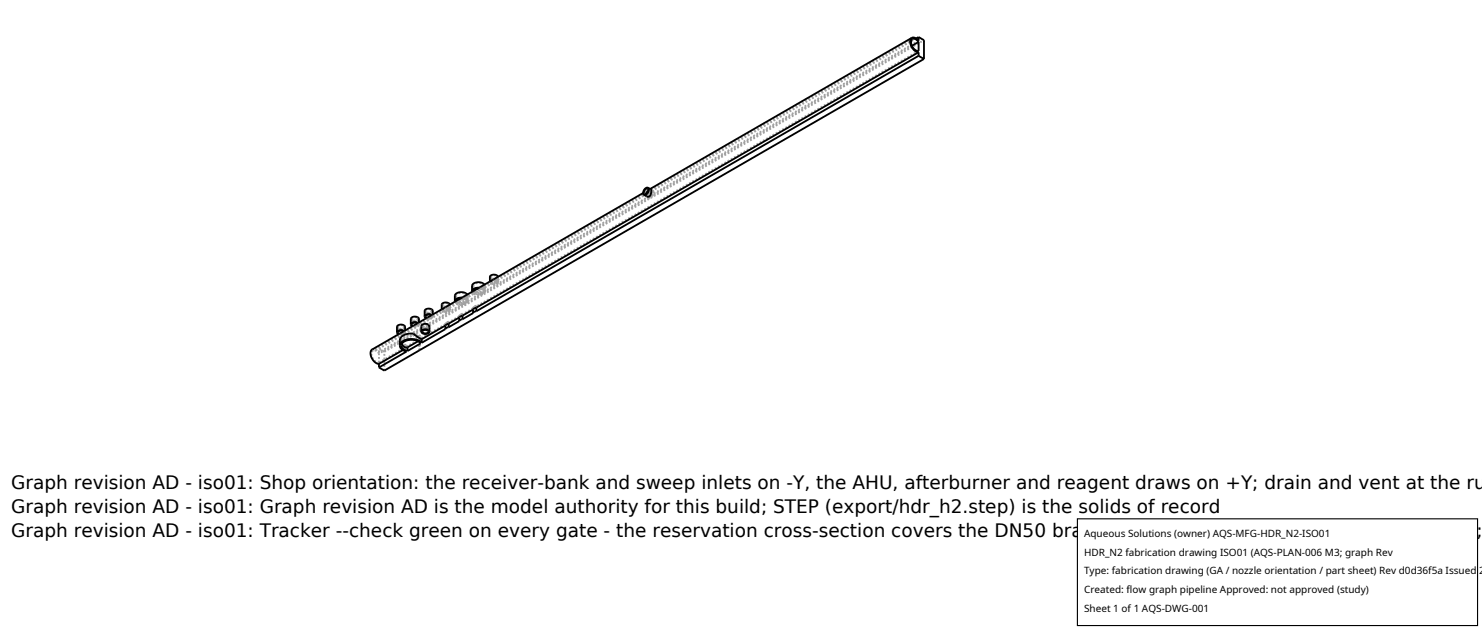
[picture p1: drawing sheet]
<svg xmlns="http://www.w3.org/2000/svg" width="212mm" height="90mm" viewBox="0 0 212 90" stroke-linecap="round" stroke-linejoin="round" font-family="sans-serif">
<g fill="none" stroke="#a0a0a0" stroke-width=".26" stroke-dasharray=".3 .3" stroke-linecap="butt">
<path d="M130.2 6.5l-76.1 44M130.3 5.6l-77 44.5M131.2 7.3l-63.2 36.4M131.2 5.8l-77.1 44.5M70.1 39.5l.3-.2 .5 .1M70.1 39.5v.6M70.5 39.9l.5-.1M70.9 39.4l.1 .1M70.9 39.8l-.8 .3M71 39.5l-.1 .2-.3 .1-.3-.1-.2-.2M71 39.9l-.1-.1M71 39.5v.4"/>
<path d="M71.1 39.9l-.1-.1M71.1 39.5l-.1 .3-.4 .1-.5-.1-.1-.3M71.1 39.5v.4M92 27.7l.4 .2M92.3 27.6l.1 .3M92.4 27.9l.3-.1 .2-.5M92.5 26.9l.4 .3M92.5 28.1l.3 .1 .2-.1 .2-.7M92.5 28.1l.1 .1M92.6 28l.3-.1 .1-.5M92.6 28l.1 .1M92.6 28.2h.2l.3-.1 .2-.6"/>
<path d="M92.7 28.1l.4-.1 .1-.5M92.9 27l-1 .6M92.9 27.2l-.4 .1M92.9 27.3v-.1M93 27l-.4 .2-.3 .3-.1 .3 .2 .3M93 27.2l-.5 .4-.1 .2 .2 .2M93 27.2l.2 .1M93 27.4v-.2M93.1 27.1l-.4 .2-.3 .3-.1 .3 .2 .2M93.1 27.1l.1 .1M93.2 27.3l-.3 .1-.2 .2-.1 .3 .1 .2M93.2 27.4l-.1-.3"/>
<path d="M93.2 27.2h-.3l-.2 .3-.2 .4 .1 .3M93.2 27.5v-.2M93.3 27.5l-.1-.3M53.2 49.9h.4l.5 .4M53.3 50.1l-.2 .4 .1 .6 .5 .6 .4 .1M54.1 50.3v-.5M54.1 50.5l-.4-.4h-.4M54.1 51.8v-1.3M54.1 49.8l76.7-44.3M54.9 52.9v-2.7M54.9 50.2l-.8-.4M54.9 50.2l77.1-44.5"/>
<path d="M56.8 46.7l.3-.2h.5M56.8 46.7v.8M57 47.7h-.1M57.1 48.6v.1M57.1 48.7l.4 .8 .3 .2h.2M57.2 48.9l.4 .3 .4 .2M57.2 48.9l.3 .5 .5 .1M57.3 49.4v-.8M57.3 48.6l-.2 .1M57.3 48.6l.1 .5M57.4 47.7l-.2 .1M57.4 48.8l-.2 .1"/>
<path d="M57.4 48.8l.3 .3 .5 .2M57.4 48.8l.3 .5 .5 .1M57.6 46.5l.1 .2M57.6 47.3h.1M57.7 47.3h-.1M57.7 47.5l-.3 .2M57.7 47.3l-.5 .3M57.7 46.7l-.1 .1-.3 .1h-.3l-.2-.2M57.7 46.7v.6M57.8 47.2h.1M57.9 47.4l-.2 .1M57.9 47.4v.1"/>
<path d="M57.9 47.4l-.7 .4M57.9 47.5l-.3 .2-.4 .1M57.9 47.2l-.9 .5M57.9 46.7l-.2 .2-.4 .1-.4-.1-.2-.2M58 49.4l.2-.1M58 49.5v-.1M58 49.5l-3.9 2.3M58 50.2v-.5M58 49.7l-.5 .3M58.2 49.4v-.1M58.8 45.5l.3-.2 .5 .1M58.8 45.5v.8"/>
<path d="M58.9 47.7l-.6 .1-.5 .2-.4 .2-.1 .4M59 46.5l-.1 .1M59.1 47.6l-.2 .1M59.2 47.8l.9 .5M59.2 47.8l.5 .2 .4 .3M59.3 46.6l-.1 .1M59.3 47.7l.6 .2 .3 .3M59.3 47.7l-.1 .1M59.6 45.4l.1 .1M59.6 46.2l.1-.1M59.7 46.1l-.1 .1M59.7 46.4l-.4 .2"/>
<path d="M59.7 46.1l-.6 .4M59.7 45.5l-.1 .2-.3 .1-.4-.1-.1-.2M59.7 45.5v.6M59.8 46.3l-.1 .1M59.8 46.3l-.6 .4M59.8 46.3l-.2 .3-.4 .1M59.8 46.1l-.8 .4M59.8 45.5l-.1 .3-.4 .1-.4-.1-.2-.3M59.8 46v.1M59.8 50.1v-.8M59.8 49.3l.2-.1M60 50v-.8"/>
<path d="M60.1 48.3l.1-.1M60.1 48.3l-1.9 1.1M60.1 48.5l-1.2-.8M60.1 49v-.5M60.1 48.5l-.4 .2M60.2 46.6l.2 .3M60.2 48.2l-.9-.5M60.3 46.6l.2 .2M60.3 47.4v-.8M60.4 46.9l.3 .2 .3 .1 .2-.1 .1-.3M60.5 46.8l-.1 .1M60.5 46.8l.4 .2h.2l.1-.2"/>
<path d="M60.7 46.9l.4 .1 .2-.4M60.7 46.9l.5-.1 .1-.2M60.8 44.4l.3-.2h.4M60.8 44.4v.8M60.8 46.8l-.1 .1M60.8 46.8h.3l.1-.2M60.8 46.8l.4-.2M61 45.4l-.1 .1M61 45.4h-.1M61.1 46.4h-.5l-.3 .2M61.2 46.8l-.1-.4M61.2 47.4v-.6"/>
<path d="M61.2 46.4h-.1M61.3 45.4l-.1 .1M61.3 46.5l-.1 .1M61.3 46.6v-.1M61.5 44.2l.2 .2M61.6 45h.1M61.7 45.2l-.4 .2M61.7 45l-.6 .3M61.7 44.4l-.2 .2h-.3h-.3l-.1-.2M61.7 44.4v.6M61.8 45.1l-.1 .1M61.8 45.1v.1"/>
<path d="M61.8 45.1l-.6 .4M61.8 45.2l-.2 .2-.4 .1M61.8 44.9l-.8 .5M61.8 44.4l-.2 .2-.3 .1-.5-.1-.1-.2M63.1 44.2h.8l.2-.1 .1-.2M63.2 44.3l-.1 .1M63.2 44.3h.7l.2-.2M63.2 43.5l.3-.2h.5M63.2 44.1l.6 .1 .3-.3M63.2 43.5v.6M63.6 46.2l.5-.3M63.6 46.3v-.1"/>
<path d="M63.6 46.3l-3.4 1.9M63.6 43.9l.5-.2M63.7 44.1h.3l.1 .2M63.8 44l.3-.1 .1 .2M63.8 44l-.1 .1M63.8 44l.3 .1 .1 .2M64 43.3l.1 .2M64 43.8l-.8 .3M64.1 46v-.1M64.1 45.9l-.3 .1-.2 .2M64.1 46l-.5 .3M64.1 44.1l-.1-.1-.3 .1"/>
<path d="M64.1 44.3l-.1 .2-.3 .1-.3-.1-.2-.2M64.1 43.5l-.1 .2-.3 .1-.3-.1-.2-.2M64.1 43.9l-.1-.1M64.1 44.1v.2M64.1 43.5v.4M64.2 44.1v.2l-.3 .1h-.8M64.2 44.3l-.1 .2-.3 .1h-.5l-.2-.2M64.2 43.9l-.1-.2M64.2 43.5l-.1 .3-.4 .1-.4-.1-.2-.3M64.2 44.1v.2M64.2 43.5v.4M65 43.1l1.4 .1 .3-.2 .1-.3"/>
<path d="M65.1 42.2l.2-.2 .3-.1 .5-.1 .3 .1M65.1 42.2v.8M65.2 43h-.1M65.2 43.2l-.1 .1M65.2 43.2h1.1l.2-.1 .1-.3M65.6 45.1l.5-.3M65.6 45.2v-.1M65.6 45.2l-1.5 .8M65.6 42.6l-.3-.1-.2-.3M65.8 42.6l.2-.1M66 42.5l.4-.1M66 42.5l-.2 .1"/>
<path d="M66.1 44.9v-.1M66.1 44.8l-.3 .1-.2 .2M66.1 44.9l-.5 .3M66.1 42.4l.4-.1M66.1 42.6l.4 .2 .1 .2M66.3 42.5h.3l.2 .3M66.3 42.5l-.2 .1M66.3 42.5l.4 .2 .1 .3M66.4 42.4l.2 .3M66.4 41.9l.2 .3M66.6 42.8l-.1-.2h-.4M66.6 43l-.1 .3-.5 .1h-.5l-.3-.2"/>
<path d="M66.6 42.7l-.1 .2-.3 .2-1-.1M66.6 42.2l-.3 .4-.6 .1M66.6 42.8v.2M66.6 42.2v.5M66.7 42.1l.1 .1M66.8 42.8l-.1 .4-.3 .2-1.3-.1M66.8 43l-.2 .3-.5 .2h-.6l-.4-.2M66.8 42.7l-.1-.3-.2-.1M66.8 42.2l-.3 .4-.6 .2-.7-.2-.2-.4M66.8 42.8v.2M66.8 42.2v.5M67.4 41.7l.1-.1"/>
<path d="M67.5 41.6l1.3 .2 .3-.2 .2-.3M67.5 41.6l-.1 .1M67.6 43.9l.4-.2M67.6 44v-.1M67.6 44l-1.5 .9M67.6 40.8l.1-.2 .3-.2h.4l.5 .1M67.6 40.8v.8M67.7 41.8h-.2M67.7 41.8h1l.3-.2 .1-.2M68 43.7l-.3 .1-.1 .1M68 43.7l-.4 .3M68 41.2l-.3-.1-.1-.3"/>
<path d="M68.3 41.2l.1-.1M68.4 41.1l.5-.1M68.4 41.1l-.1 .1M68.6 41l.4-.1M68.6 41.2l.4 .2 .1 .2M68.7 41.1h.4l.2 .3M68.7 41.1l-.1 .1M68.7 41.1l.4 .2 .2 .3M68.9 41l.2 .2M68.9 40.5l.2 .3M69.1 41.4l-.2-.2h-.3M69.1 41.6l-.2 .3-.4 .1h-.5l-.3-.2"/>
<path d="M69.1 41.2l-.1 .3-.3 .1h-1.1M69.1 40.8l-.3 .4h-.6M69.1 41.4v.2M69.1 40.8v.4M69.2 40.6l.1 .2M69.3 41.4l-.2 .4-.3 .2-1.3-.2M69.3 41.6l-.3 .3-.5 .2h-.6l-.4-.3M69.3 41.3l-.1-.3-.2-.1M69.3 40.8l-.3 .4-.7 .2-.6-.2-.3-.4M69.3 41.4v.2M69.3 40.8v.5M70 40.2l.8 .1 .2-.1 .1-.3"/>
<path d="M70.1 40.3l-.1 .1M70.1 40.3h.6l.3-.2M70.1 40.1l.6 .1 .3-.3M70.6 40.1l.3 .1 .1 .1M70.7 40l.3-.1 .1 .2M70.7 40l-.1 .1M70.7 40l.3 .1 .1 .2M71 40.1l-.2-.1-.2 .1M71 40.3l-.1 .2-.3 .1-.3-.1-.2-.2M71 40.1v.2M71.1 40.1l-.3 .3h-.8M71.1 40.3l-.1 .3-.4 .1-.4-.1-.2-.2"/>
<path d="M71.1 40.1v.2"/>
</g>
<g fill="none" stroke="#000" stroke-width=".26">
<path d="M130.2 5.4l-.2 .5 .1 .7 .5 .6 .6 .3M130.2 5.4l-37.3 21.6M130.3 5.6h.4l.5 .4v1.3l-.5-.1-.4-.5-.2-.6zM131.2 5.3v.5l-.5-.4h-.5M131.2 6l-1 .5M131.2 7.5v.5M131.2 8l.8 .4M131.2 5.3l.8 .4v2.7M131.2 7.5l-63.2 36.4M131.2 8l-63.2 36.4M131.2 5.3l-.4 .2M132 8.4l-77.1 44.5-.8-.4"/>
<path d="M71.1 39.5l-.1-.1-.3-.2-.6 .1-.1 .2v.7M91.9 27.6l-21.6 12.4M92.2 27l.2-.1 .2 .3-.2 .4-.3 .1-.1-.2zM92.5 27.3l-.2 .3M92.6 26.8l.4 .3-.1 .8-.4 .2-.5-.3M92.6 26.8l.1 .2-.1 .5-.3 .3h-.3M92.6 26.8h-.3l-.3 .3-.1 .4 .1 .3M54.1 52v.5M56.7 47.5l.1 .2h.2M56.9 47.7l-3.9 2.3-.1 .6 .3 .7 .4 .5 .5 .2M57.1 49.4l.3 .5 .6 .3-3.9 2.3M57.4 49.1l.3 .4 .5 .1"/>
<path d="M57.5 48.9l.5-.3 .8-.1 .7 .2 .6 .3-1.9 1.1-.5-.2-.3-.3-.1-.3zM57.5 50l-3.4 2M57.6 47.3l-.6 .4M57.7 47.3h-.7l-.2 .2 .2 .2M57.7 47.3l-.6-.2-.3 .2-.1 .2M57.9 47.2l-.1-.7-.3-.1h-.5l-.3 .2v.9M58.2 49.6v.5M58.7 46.3l.2 .3M58.9 46.6l-1.2 .7M59 46.5l-.1 .1M59.6 46.2l-.6 .3M59.7 48.7l-1.5 .9"/>
<path d="M59.7 46.1h-.7l-.2 .2 .2 .2M59.7 46.1l-.6-.1-.3 .1-.1 .2M59.8 46v-.6l-.3-.2h-.5l-.3 .3v.8M60.2 47.4v-.9l.5-.3 .5 .2 .1 1M60.2 47.4l.1-.3 .4-.1 .5 .1 .1 .3M60.2 47.4l.2 .2 .4 .1 .3-.1 .2-.2M60.2 48.4l-1.1-.8-1.1 .1-.5 .3-.3 .3-.1 1.1M60.2 48.9l-.7-.4-1.1-.1-.9 .3-.3 .3-.1 .4M60.2 48.4v.5M60.4 47.2l.5-.1 .2 .1 .1 .2-.2 .2h-.4l-.2-.1zM60.7 45.2l.2 .3M60.9 45.4l-1.2 .7"/>
<path d="M61 45.4l-.1 .1M61.6 45l-.6 .4M61.7 45h-.8l-.1 .2 .2 .2M61.7 45l-.6-.1-.3 .1-.1 .2M61.8 44.9l-.1-.7-.3-.1h-.4l-.3 .2v.9M63.1 44.2h.1M63.1 44.2l-1.4 .8M63.2 44.1l-.1 .1M63.4 44l-.2 .1M63.6 46.5l-3.4 1.9M63.6 46.5v.5M63.6 47l-3.4 1.9"/>
<path d="M64.1 46.2l-.5 .3M64.1 46.7l-.3 .1-.2 .2M64.1 46.2v.5M64.2 43.5l-.3-.3-.6 .1-.2 .2v.7M65 43v.1M65 43.1l-1.6 .9M65.1 43l-.1 .1M65.2 43h.1M65.6 45.3l-1.5 .9M65.6 45.3v.6M65.6 45.9l-1.5 .8M65.6 42.6l.1 .1"/>
<path d="M65.8 42.6l-.6 .4M66 42.5l-.6 .2-.3 .3M66 42.5l-.7 .1-.3 .4M66.1 45.1l-.5 .2M66.1 45.6l-.4 .1-.1 .2M66.1 45.1v.5M66.7 42.1l-.6-.4-.8 .1-.3 .4v.8M67.4 41.6v.1M67.4 41.7l-1.4 .8M67.6 44.2v.5M67.6 44.2l-1.5 .9M67.6 44.7l-1.5 .9"/>
<path d="M67.6 41.6h.1M68 43.9l-.4 .3M68 44.4l-.3 .1-.1 .2M68 43.9v.5M68 41.2h.2M68.3 41.2l-.9 .5M68.3 41.2l-.5 .1-.2 .3M68.5 41.1l-.7 .1-.3 .2-.1 .2M68.5 41.1l-.2 .1M69.2 40.6l-.3-.2-.4-.1-.8 .1-.3 .4v.8M70 40.2l-1.5 .9M70 40.2h.1"/>
<path d="M70.3 40l-.3 .2"/>
</g>
<path d="M153.9 74.1h57.1v15.2h-57.1z" fill="#fff" stroke="#000" stroke-width=".16"/>
<g font-size="2.6">
<text x="1.6" y="69.8">Graph revision AD - iso01: Shop orientation: the receiver-bank and sweep inlets on -Y, the AHU, afterburner and reagent draws on +Y; drain and vent at the ru</text>
<text x="1.6" y="73.3">Graph revision AD - iso01: Graph revision AD is the model authority for this build; STEP (export/hdr_h2.step) is the solids of record</text>
<text x="1.6" y="76.7">Graph revision AD - iso01: Tracker --check green on every gate - the reservation cross-section covers the DN50 branch hardware (headers.py, AQS-DUTY-075;</text>
</g>
<g font-size="1.4">
<text x="154.8" y="76.6">Aqueous Solutions (owner) AQS-MFG-HDR_N2-ISO01</text>
<text x="154.8" y="79.3">HDR_N2 fabrication drawing ISO01 (AQS-PLAN-006 M3; graph Rev</text>
<text x="154.8" y="82">Type: fabrication drawing (GA / nozzle orientation / part sheet) Rev d0d36f5a Issued 2</text>
<text x="154.8" y="84.7">Created: flow graph pipeline Approved: not approved (study)</text>
<text x="154.8" y="87.4">Sheet 1 of 1 AQS-DWG-001</text>
</g>
</svg>
